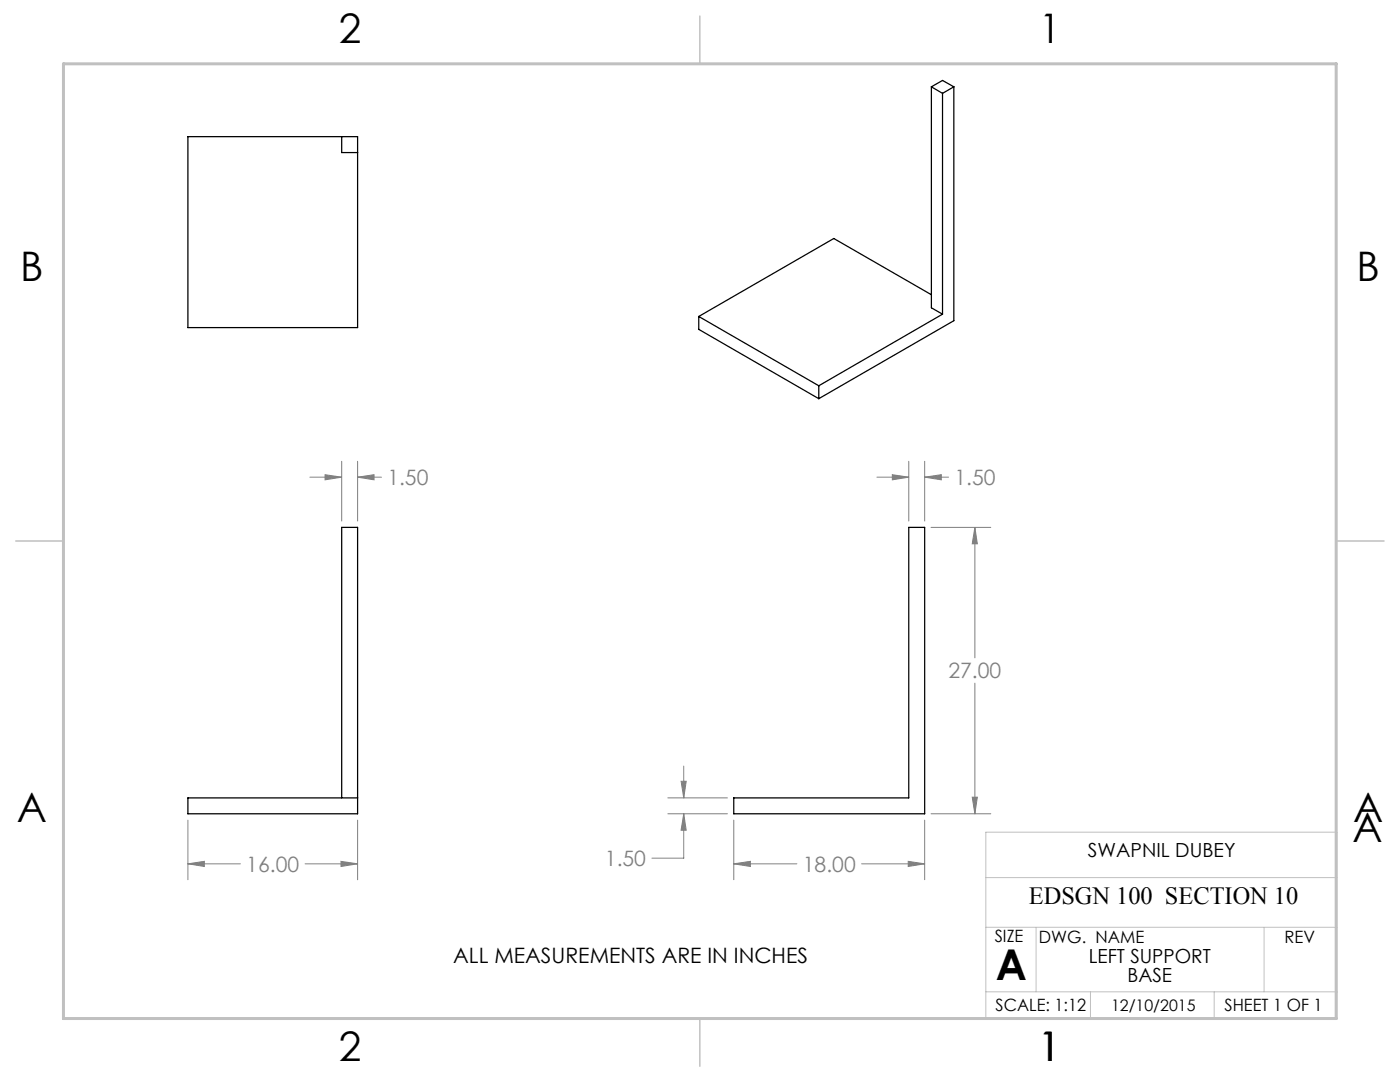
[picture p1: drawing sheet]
<svg xmlns="http://www.w3.org/2000/svg" width="279mm" height="216mm" viewBox="0 0 279 216" stroke-linecap="round" stroke-linejoin="round" font-family="sans-serif">
<g fill="none" stroke="#808080" stroke-width=".2">
<path d="M61.8 95.2h6.4M64.9 94.7l3.3 .5-3.3 .5zM68.2 92v12M71.4 95.2l3.2-.5v1zM71.4 92v12M71.4 95.2h4.7M175 95.2h6.4M178.1 94.7l3.3 .5-3.3 .5zM181.4 92v12M184.5 95.2l3.4-.5v1zM184.5 95.2h4.8M184.5 92v12"/>
<path d="M185.8 105.2h11.9M194.6 105.2l.5 3.3h-1.1zM194.6 105.2v26.1M194.6 136.3v26.1M133.3 159.2h11.9M135.9 155.9h1l-.4 3.3zM136.5 152.9v6.3M194 159.1h1.1l-.5 3.3zM37.5 172.4l3.3-.5v1zM37.5 163.7v11.8M37.5 172.4h10.5M60.9 172.4h10.5"/>
<path d="M68.1 171.9l3.3 .5-3.3 .5zM71.4 163.7v11.8M133.3 162.4h11.9M136.5 162.4l.4 3.3h-1zM136.5 162.4v8.8h-6.4M146.4 172.4l3.4-.5v1zM146.4 172.4h12.6M146.4 163.7v11.8M171.9 172.4h12.6M181.3 171.9l3.2 .5-3.2 .5zM184.5 163.7v11.8M185.8 162.4h11.9"/>
</g>
<path d="M266.7 153.3v49.9h-240M196.7 175.1h70.1M196.7 185h70.1M196.7 197.9h70.1M206.8 185v12.9M217.6 197.9v5.4M242.3 197.9v5.4M252.3 185v12.9M196.7 203.3v-37.2h70.1v37.2" fill="none" stroke="#c0c0c0" stroke-width=".2"/>
<path d="M139.7 3.2v9.5M3.1 107.9h9.6M266.7 107.9h9.5M139.7 203.2v9.6" fill="none" stroke="#c0c0c0" stroke-width=".3"/>
<path d="M12.7 12.7h254v190.5h-254z" fill="none" stroke="#c0c0c0" stroke-width=".6"/>
<path d="M37.5 172.4l3.3-.5v1zM68.1 171.9l3.3 .5-3.3 .5zM64.9 94.7l3.3 .5-3.3 .5zM71.4 95.2l3.2-.5v1zM194.6 105.2l.5 3.3h-1.1zM194 159.1h1.1l-.5 3.3zM146.4 172.4l3.4-.5v1zM181.3 171.9l3.2 .5-3.2 .5zM135.9 155.9h1l-.4 3.3zM136.5 162.4l.4 3.3h-1zM178.1 94.7l3.3 .5-3.3 .5zM184.5 95.2l3.4-.5v1z" fill="#808080"/>
<g fill="none" stroke="#000" stroke-width=".25">
<path d="M185.9 17.3v44.1l2.2 1.3M185.9 17.3l2.2 1.3M185.9 17.3l2.2-1.2 2.3 1.2M188.1 18.6v44.1M190.4 17.3l-2.3 1.3M190.4 17.3v46.7l-27 15.6M37.5 27.3h33.9v38.1h-33.9zM68.2 27.3v3.1h3.2M185.9 58.8l-19.5-11.2-26.9 15.5M139.5 63.1v2.6l23.9 13.9M139.5 63.1l23.9 13.9M163.4 77v2.6"/>
<path d="M188.1 62.7l-24.7 14.3M181.4 105.2h3.1v57.2h-38.1v-3.2h35zM68.2 159.2v-54h3.2v57.2h-33.9v-3.2h33.9"/>
</g>
<text font-size="8.5" x="198.7" y="195.5">A</text>
<g font-size="8.1">
<text x="67.6" y="8.5">2</text>
<text x="207.3" y="8.5">1</text>
<text x="4" y="56.2">B</text>
<text x="270.7" y="56.2">B</text>
<text x="3.3" y="164.1">A</text>
<text x="270" y="164.1">A</text>
<text x="269.9" y="168">A</text>
<text x="67.6" y="211.7">2</text>
<text x="207.1" y="211.7">1</text>
</g>
<text font-size="4.9" x="205.4" y="180.3">EDSGN 100 SECTION 10</text>
<g font-size="4.2" fill="#808080">
<text x="77.3" y="96.8">1.50</text>
<text x="190.5" y="96.8">1.50</text>
<text x="189.3" y="135.4">27.00</text>
<text x="49.2" y="174">16.00</text>
<text x="120.7" y="172.8">1.50</text>
<text x="160.2" y="174">18.00</text>
</g>
<text font-size="4.2" x="90.5" y="192.1">ALL MEASUREMENTS ARE IN INCHES</text>
<g font-size="3.9">
<text x="217.1" y="171">SWAPNIL DUBEY</text>
<text x="217.3" y="192.1">LEFT SUPPORT</text>
<text x="225" y="196">BASE</text>
</g>
<g font-size="3.4">
<text x="198.5" y="188.1">SIZE</text>
<text x="207.3" y="188.1">DWG. NAME</text>
<text x="256.3" y="188.2">REV</text>
<text x="198.7" y="201.7">SCALE: 1:12</text>
<text x="244.4" y="201.6">SHEET 1 OF 1</text>
</g>
<text font-size="3.2" x="221.7" y="201.7">12/10/2015</text>
</svg>
